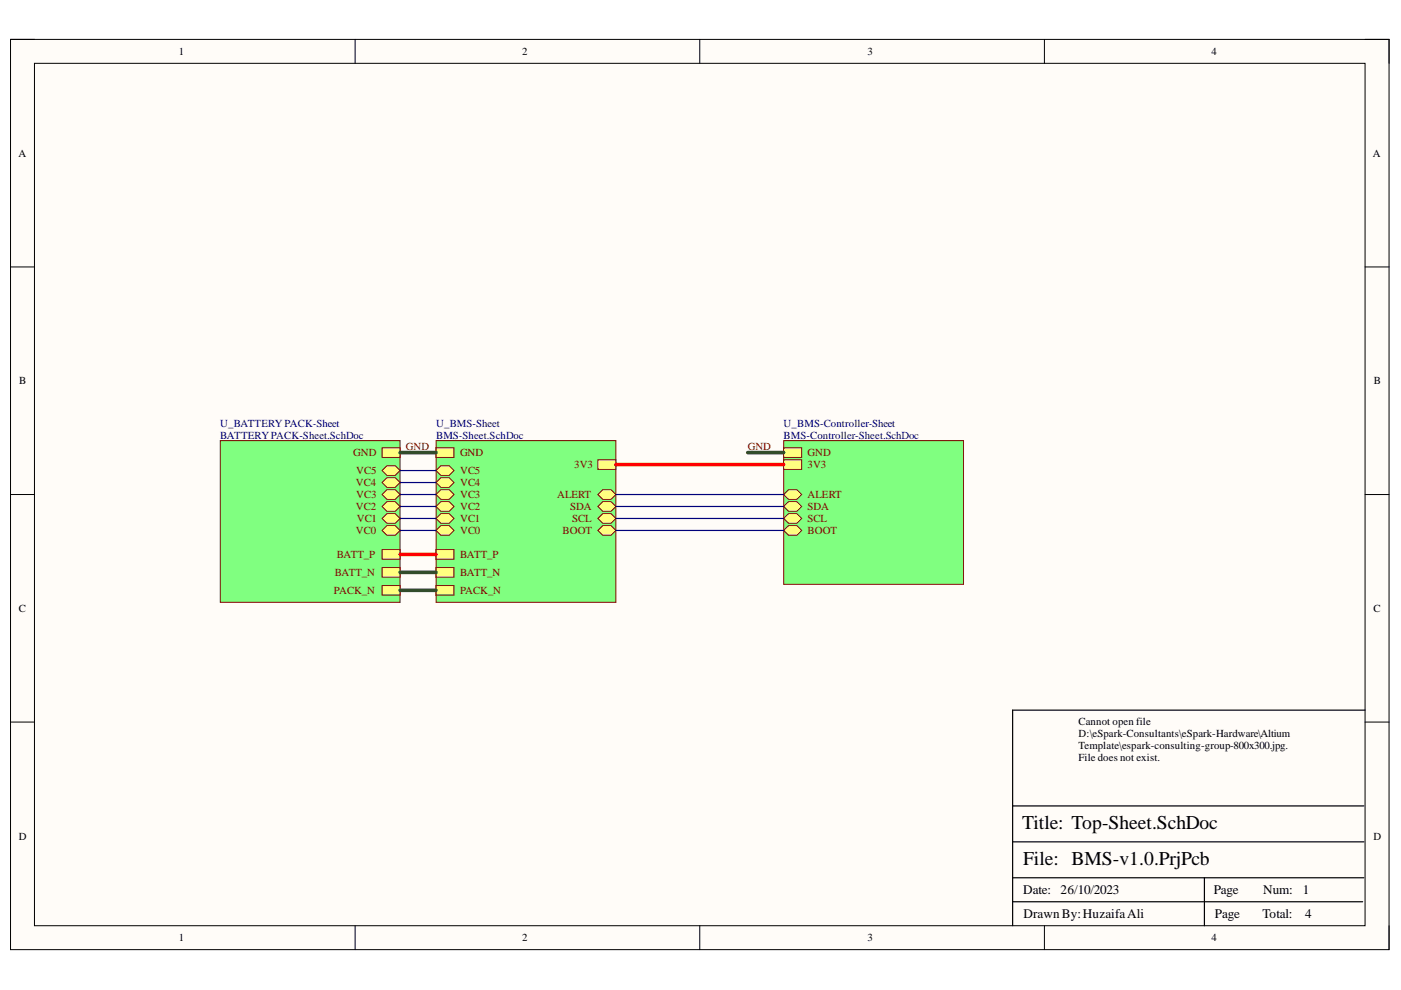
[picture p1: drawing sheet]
<svg xmlns="http://www.w3.org/2000/svg" width="297mm" height="210mm" viewBox="0 0 297 210" stroke-linecap="round" stroke-linejoin="round" font-family="sans-serif">
<path d="M2.2 8.4h292.3v192.9h-292.3z" fill-rule="evenodd" fill="#fffcf8"/>
<path d="M2.2 8.4h292.3v192.9h-292.3z" fill="none" stroke="#000" stroke-width=".21"/>
<path d="M7.3 13.4h282.1v182.9h-282.1z" fill-rule="evenodd" fill="#fffcf8"/>
<g fill="none" stroke="#000" stroke-width=".21">
<path d="M2.2 8.3h5.1M7.3 13.4h282.1v182.9h-282.1zM75.3 8.3v5.1M148.4 8.3v5.1M221.4 8.4v5M289.4 8.4h5.1v5M2.2 56.6h5.1M289.4 56.6h5.1M2.2 104.9h5.1M289.4 104.9h5.1M2.2 153.1h5.1M289.4 153.1h5.1"/>
<path d="M75.3 196.3v5M148.4 196.3v5M221.4 196.3v5M294.5 196.3v5"/>
</g>
<path d="M289.4 150.6h-74.7v45.7M214.7 178.5h74.5M214.7 170.9h74.5M214.7 191.2h74.2M214.7 186.1h74.5M255.4 186.1v10.2" fill="none" stroke="#000" stroke-width=".25"/>
<path d="M92.4 93.4h38.2v34.3h-38.2z" fill-rule="evenodd" fill="#80ff80"/>
<path d="M92.4 93.4h38.2v34.3h-38.2z" fill="none" stroke="#800000" stroke-width=".21"/>
<path d="M126.8 97.5h3.8v2h-3.8z" fill-rule="evenodd" fill="#ffff80"/>
<path d="M126.8 97.5h3.8v2h-3.8z" fill="none" stroke="#800000" stroke-width=".21"/>
<path d="M127.8 103.8h1.8l1 1.1-1 1h-1.8l-1-1z" fill-rule="evenodd" fill="#ffff80"/>
<path d="M127.8 103.8h1.8l1 1.1-1 1h-1.8l-1-1z" fill="none" stroke="#800000" stroke-width=".21"/>
<path d="M127.8 111.4h1.8l1 1.1-1 1h-1.8l-1-1z" fill-rule="evenodd" fill="#ffff80"/>
<path d="M127.8 111.4h1.8l1 1.1-1 1h-1.8l-1-1z" fill="none" stroke="#800000" stroke-width=".21"/>
<path d="M126.8 107.4l1-1h1.8l1 1-1 1h-1.8z" fill-rule="evenodd" fill="#ffff80"/>
<path d="M126.8 107.4l1-1h1.8l1 1-1 1h-1.8z" fill="none" stroke="#800000" stroke-width=".21"/>
<path d="M126.8 109.9l1-1h1.8l1 1-1 1h-1.8z" fill-rule="evenodd" fill="#ffff80"/>
<path d="M126.8 109.9l1-1h1.8l1 1-1 1h-1.8z" fill="none" stroke="#800000" stroke-width=".21"/>
<path d="M93.5 111.4h1.7l1.1 1.1-1.1 1h-1.7l-1.1-1z" fill-rule="evenodd" fill="#ffff80"/>
<path d="M93.5 111.4h1.7l1.1 1.1-1.1 1h-1.7l-1.1-1z" fill="none" stroke="#800000" stroke-width=".21"/>
<path d="M92.4 109.9l1.1-1h1.7l1.1 1-1.1 1h-1.7z" fill-rule="evenodd" fill="#ffff80"/>
<path d="M92.4 109.9l1.1-1h1.7l1.1 1-1.1 1h-1.7z" fill="none" stroke="#800000" stroke-width=".21"/>
<path d="M92.4 107.4l1.1-1h1.7l1.1 1-1.1 1h-1.7z" fill-rule="evenodd" fill="#ffff80"/>
<path d="M92.4 107.4l1.1-1h1.7l1.1 1-1.1 1h-1.7z" fill="none" stroke="#800000" stroke-width=".21"/>
<path d="M93.5 103.8h1.7l1.1 1.1-1.1 1h-1.7l-1.1-1z" fill-rule="evenodd" fill="#ffff80"/>
<path d="M93.5 103.8h1.7l1.1 1.1-1.1 1h-1.7l-1.1-1z" fill="none" stroke="#800000" stroke-width=".21"/>
<path d="M92.4 102.3l1.1-1h1.7l1.1 1-1.1 1h-1.7z" fill-rule="evenodd" fill="#ffff80"/>
<path d="M92.4 102.3l1.1-1h1.7l1.1 1-1.1 1h-1.7z" fill="none" stroke="#800000" stroke-width=".21"/>
<path d="M92.4 99.8l1.1-1h1.7l1.1 1-1.1 1h-1.7z" fill-rule="evenodd" fill="#ffff80"/>
<path d="M92.4 99.8l1.1-1h1.7l1.1 1-1.1 1h-1.7z" fill="none" stroke="#800000" stroke-width=".21"/>
<path d="M92.4 116.5h3.9v2.1h-3.9z" fill-rule="evenodd" fill="#ffff80"/>
<path d="M92.4 116.5h3.9v2.1h-3.9z" fill="none" stroke="#800000" stroke-width=".21"/>
<path d="M92.4 120.3h3.9v2.1h-3.9z" fill-rule="evenodd" fill="#ffff80"/>
<path d="M92.4 120.3h3.9v2.1h-3.9z" fill="none" stroke="#800000" stroke-width=".21"/>
<path d="M92.4 124.1h3.9v2.1h-3.9z" fill-rule="evenodd" fill="#ffff80"/>
<path d="M92.4 124.1h3.9v2.1h-3.9z" fill="none" stroke="#800000" stroke-width=".21"/>
<path d="M92.4 94.9h3.9v2.1h-3.9z" fill-rule="evenodd" fill="#ffff80"/>
<path d="M92.4 94.9h3.9v2.1h-3.9z" fill="none" stroke="#800000" stroke-width=".21"/>
<path d="M166.2 93.4h38.1v30.5h-38.1z" fill-rule="evenodd" fill="#80ff80"/>
<path d="M166.2 93.4h38.1v30.5h-38.1z" fill="none" stroke="#800000" stroke-width=".21"/>
<path d="M166.2 94.9h3.8v2.1h-3.8z" fill-rule="evenodd" fill="#ffff80"/>
<path d="M166.2 94.9h3.8v2.1h-3.8z" fill="none" stroke="#800000" stroke-width=".21"/>
<path d="M166.2 97.5h3.8v2h-3.8z" fill-rule="evenodd" fill="#ffff80"/>
<path d="M166.2 97.5h3.8v2h-3.8z" fill="none" stroke="#800000" stroke-width=".21"/>
<path d="M167.2 103.8h1.7l1.1 1.1-1.1 1h-1.7l-1-1z" fill-rule="evenodd" fill="#ffff80"/>
<path d="M167.2 103.8h1.7l1.1 1.1-1.1 1h-1.7l-1-1z" fill="none" stroke="#800000" stroke-width=".21"/>
<path d="M166.2 107.4l1-1h1.7l1.1 1-1.1 1h-1.7z" fill-rule="evenodd" fill="#ffff80"/>
<path d="M166.2 107.4l1-1h1.7l1.1 1-1.1 1h-1.7z" fill="none" stroke="#800000" stroke-width=".21"/>
<path d="M166.2 109.9l1-1h1.7l1.1 1-1.1 1h-1.7z" fill-rule="evenodd" fill="#ffff80"/>
<path d="M166.2 109.9l1-1h1.7l1.1 1-1.1 1h-1.7z" fill="none" stroke="#800000" stroke-width=".21"/>
<path d="M167.2 111.4h1.7l1.1 1.1-1.1 1h-1.7l-1-1z" fill-rule="evenodd" fill="#ffff80"/>
<path d="M167.2 111.4h1.7l1.1 1.1-1.1 1h-1.7l-1-1z" fill="none" stroke="#800000" stroke-width=".21"/>
<path d="M46.7 93.4h38.1v34.3h-38.1z" fill-rule="evenodd" fill="#80ff80"/>
<path d="M46.7 93.4h38.1v34.3h-38.1z" fill="none" stroke="#800000" stroke-width=".21"/>
<path d="M81 116.5h3.8v2.1h-3.8z" fill-rule="evenodd" fill="#ffff80"/>
<path d="M81 116.5h3.8v2.1h-3.8z" fill="none" stroke="#800000" stroke-width=".21"/>
<path d="M82 111.4h1.8l1 1.1-1 1h-1.8l-1-1z" fill-rule="evenodd" fill="#ffff80"/>
<path d="M82 111.4h1.8l1 1.1-1 1h-1.8l-1-1z" fill="none" stroke="#800000" stroke-width=".21"/>
<path d="M81 120.3h3.8v2.1h-3.8z" fill-rule="evenodd" fill="#ffff80"/>
<path d="M81 120.3h3.8v2.1h-3.8z" fill="none" stroke="#800000" stroke-width=".21"/>
<path d="M81 109.9l1-1h1.8l1 1-1 1h-1.8z" fill-rule="evenodd" fill="#ffff80"/>
<path d="M81 109.9l1-1h1.8l1 1-1 1h-1.8z" fill="none" stroke="#800000" stroke-width=".21"/>
<path d="M81 107.4l1-1h1.8l1 1-1 1h-1.8z" fill-rule="evenodd" fill="#ffff80"/>
<path d="M81 107.4l1-1h1.8l1 1-1 1h-1.8z" fill="none" stroke="#800000" stroke-width=".21"/>
<path d="M82 103.8h1.8l1 1.1-1 1h-1.8l-1-1z" fill-rule="evenodd" fill="#ffff80"/>
<path d="M82 103.8h1.8l1 1.1-1 1h-1.8l-1-1z" fill="none" stroke="#800000" stroke-width=".21"/>
<path d="M81 102.3l1-1h1.8l1 1-1 1h-1.8z" fill-rule="evenodd" fill="#ffff80"/>
<path d="M81 102.3l1-1h1.8l1 1-1 1h-1.8z" fill="none" stroke="#800000" stroke-width=".21"/>
<path d="M81 99.8l1-1h1.8l1 1-1 1h-1.8z" fill-rule="evenodd" fill="#ffff80"/>
<path d="M81 99.8l1-1h1.8l1 1-1 1h-1.8z" fill="none" stroke="#800000" stroke-width=".21"/>
<path d="M81 124.1h3.8v2.1h-3.8z" fill-rule="evenodd" fill="#ffff80"/>
<path d="M81 124.1h3.8v2.1h-3.8z" fill="none" stroke="#800000" stroke-width=".21"/>
<path d="M81 94.9h3.8v2.1h-3.8z" fill-rule="evenodd" fill="#ffff80"/>
<path d="M81 94.9h3.8v2.1h-3.8z" fill="none" stroke="#800000" stroke-width=".21"/>
<path d="M130.6 98.5h35.6M84.8 117.5h7.6" fill="none" stroke="#f00" stroke-width=".76"/>
<path d="M84.8 99.8h7.6M84.8 104.9h7.6M84.8 107.4h7.6M84.8 109.9h7.6M84.8 112.5h7.6M84.8 102.3h7.6M130.6 104.9h35.6M130.6 107.4h35.6M130.6 109.9h35.6M130.6 112.5h35.6" fill="none" stroke="#000080" stroke-width=".25"/>
<path d="M84.8 96h7.6M158.5 96h7.7M84.8 121.4h7.6M84.8 125.2h7.6" fill="none" stroke="#274e13" stroke-width=".76"/>
<g font-size="4.1">
<text x="216.7" y="175.8">Title: Top-Sheet.SchDoc</text>
<text x="216.9" y="183.4">File: BMS-v1.0.PrjPcb</text>
</g>
<g font-size="2.8">
<text x="216.9" y="189.6">Date:</text>
<text x="224.9" y="189.6">26/10/2023</text>
<text x="257.3" y="189.6">Page</text>
<text x="267.8" y="189.6">Num:</text>
<text x="276.2" y="189.6">1</text>
<text x="217" y="194.7">DrawnBy:HuzaifaAli</text>
<text x="257.6" y="194.7">Page</text>
<text x="267.7" y="194.7">Total:</text>
<text x="276.7" y="194.7">4</text>
</g>
<g font-size="2.3">
<text x="37.9" y="11.7">1</text>
<text x="110.7" y="11.7">2</text>
<text x="183.9" y="11.7">3</text>
<text x="256.8" y="11.7">4</text>
<text x="3.9" y="33.3">A</text>
<text x="291.1" y="33.3">A</text>
<text x="4.1" y="81.5">B</text>
<text x="291.3" y="81.5">B</text>
<text x="4" y="129.7">C</text>
<text x="291.2" y="129.7">C</text>
<text x="228.7" y="153.7">Cannot open file</text>
<text x="228.7" y="156.2">D:\eSpark-Consultants\eSpark-Hardware\Altium</text>
<text x="228.7" y="158.7">Template\espark-consulting-group-800x300.jpg.</text>
<text x="228.7" y="161.3">File does not exist.</text>
<text x="4" y="178">D</text>
<text x="291.2" y="178">D</text>
<text x="37.9" y="199.6">1</text>
<text x="110.7" y="199.6">2</text>
<text x="183.9" y="199.6">3</text>
<text x="256.8" y="199.6">4</text>
</g>
<g font-size="2.3" fill="#000080">
<text x="46.7" y="90.4">U_BATTERYPACK-Sheet</text>
<text x="46.7" y="93">BATTERYPACK-Sheet.SchDoc</text>
<text x="92.5" y="90.4">U_BMS-Sheet</text>
<text x="92.5" y="93">BMS-Sheet.SchDoc</text>
<text x="166.2" y="90.4">U_BMS-Controller-Sheet</text>
<text x="166.2" y="93">BMS-Controller-Sheet.SchDoc</text>
</g>
<g font-size="2.3" fill="#800000">
<text x="86" y="95.5">GND</text>
<text x="158.5" y="95.5">GND</text>
<text x="74.9" y="96.8">GND</text>
<text x="75.5" y="100.6">VC5</text>
<text x="97.5" y="100.6">VC5</text>
<text x="97.5" y="96.8">GND</text>
<text x="121.7" y="99.3">3V3</text>
<text x="171.2" y="96.8">GND</text>
<text x="171.2" y="99.3">3V3</text>
<text x="75.5" y="103.1">VC4</text>
<text x="75.5" y="105.7">VC3</text>
<text x="97.5" y="105.7">VC3</text>
<text x="97.5" y="103.1">VC4</text>
<text x="118.1" y="105.7">ALERT</text>
<text x="171.2" y="105.7">ALERT</text>
<text x="75.5" y="113.3">VC0</text>
<text x="75.5" y="108.2">VC2</text>
<text x="75.6" y="110.7">VC1</text>
<text x="97.5" y="113.3">VC0</text>
<text x="97.5" y="110.7">VC1</text>
<text x="97.5" y="108.2">VC2</text>
<text x="119.3" y="113.3">BOOT</text>
<text x="120.9" y="108.2">SDA</text>
<text x="121.3" y="110.7">SCL</text>
<text x="171.2" y="108.2">SDA</text>
<text x="171.2" y="110.7">SCL</text>
<text x="171.2" y="113.3">BOOT</text>
<text x="71.4" y="118.3">BATT_P</text>
<text x="97.5" y="118.3">BATT_P</text>
<text x="70.8" y="125.9">PACK_N</text>
<text x="71" y="122.1">BATT_N</text>
<text x="97.5" y="122.1">BATT_N</text>
<text x="97.5" y="125.9">PACK_N</text>
</g>
</svg>
